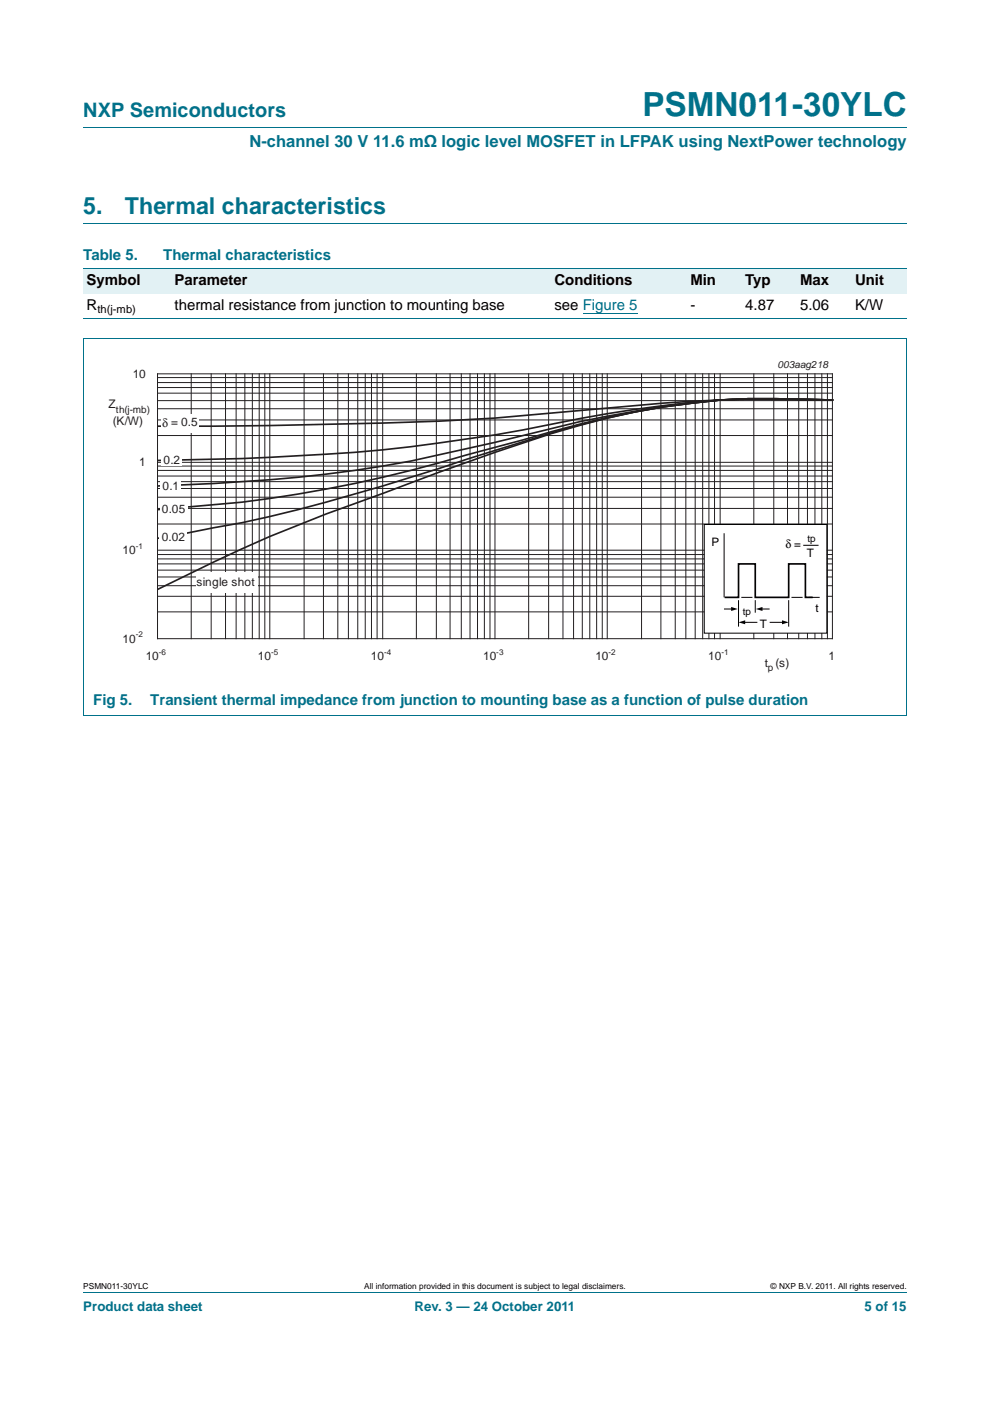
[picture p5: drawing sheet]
<svg xmlns="http://www.w3.org/2000/svg" width="210mm" height="297mm" viewBox="0 0 210 297" stroke-linecap="round" stroke-linejoin="round" font-family="sans-serif">
<path d="M17.7 27h174.6M17.7 47.4h174.6M17.7 273.9h174.6" fill="none" stroke="#00718a" stroke-width=".21"/>
<g fill="#e2f1f4">
<path d="M17.7 57h18.6v5.3h-18.6z"/>
<path d="M36.3 57h80.6v5.3h-80.6z"/>
<path d="M116.9 57h24.5v5.3h-24.5z"/>
<path d="M141.4 57h16v5.3h-16z"/>
<path d="M157.4 57h11.6v5.3h-11.6z"/>
<path d="M169 57h11.7v5.3h-11.7z"/>
<path d="M180.7 57h11.6v5.3h-11.6z"/>
</g>
<path d="M123.6 66.5h11.6" fill="none" stroke="#00f" stroke-width=".21"/>
<path d="M17.7 57h174.6M17.7 67.5h174.6M17.6 151.6h174.7M17.7 151.6v-79.8h174.6v79.8" fill="none" stroke="#00718a" stroke-width=".21"/>
<g fill="none" stroke="#231f20" stroke-width=".21">
<path d="M33.4 79.3h143.2v56.1h-143.2zM40.6 79.3v56.1M44.8 79.3v56.1M47.8 79.3v56.1M50.1 79.3v56.1M51.9 79.3v56.1M53.5 79.3v56.1M55 79.3v56.1M56.2 79.3v56.1M57.2 79.3v56.1M64.5 79.3v56.1M68.6 79.3v56.1"/>
<path d="M71.6 79.3v56.1M73.9 79.3v56.1M75.9 79.3v56.1M77.5 79.3v56.1M78.8 79.3v56.1M80 79.3v56.1M81.2 79.3v56.1M88.3 79.3v56.1M92.5 79.3v56.1M95.5 79.3v56.1M97.8 79.3v56.1M99.7 79.3v56.1"/>
<path d="M101.3 79.3v56.1M102.7 79.3v56.1M103.9 79.3v56.1M105 79.3v56.1M112.1 79.3v56.1M116.4 79.3v56.1M119.4 79.3v56.1M121.7 79.3v56.1M123.5 79.3v56.1M125.1 79.3v56.1M126.5 79.3v56.1M127.7 79.3v56.1"/>
<path d="M128.8 79.3v56.1M136.1 79.3v56.1M140.2 79.3v56.1M143.2 79.3v56.1M145.5 79.3v56.1M147.5 79.3v56.1M149 79.3v56.1M150.4 79.3v56.1M151.6 79.3v56.1M152.7 79.3v56.1M159.9 79.3v56.1M164.1 79.3v56.1"/>
<path d="M167 79.3v56.1M169.4 79.3v56.1M171.3 79.3v56.1M172.9 79.3v56.1M174.3 79.3v56.1M175.5 79.3v56.1M33.4 99.7h143.2M33.4 98.8h143.2M33.4 92.3h143.2M33.4 89h143.2M33.4 86.7h143.2M33.4 84.9h143.2"/>
<path d="M33.4 83.4h143.2M33.4 82.2h143.2M33.4 81.1h143.2M33.4 80.1h143.2M33.4 98h143.2M33.4 119.6h143.2M33.4 118.5h143.2M33.4 117.6h143.2M33.4 111.1h143.2M33.4 107.8h143.2M33.4 105.4h143.2M33.4 103.6h143.2"/>
<path d="M33.4 102.1h143.2M33.4 100.9h143.2M33.4 116.7h143.2M33.4 129.7h143.2M33.4 126.4h143.2M33.4 124.2h143.2M33.4 122.3h143.2M33.4 120.9h143.2"/>
</g>
<path d="M176.6 84.8a201.4 201.4 0 0 0-23.9 0 159.7 159.7 0 0 0-35.8 7.1l-11.9 4-11.9 4.2-11.9 4.5a338 338 0 0 0-47.8 20.4M176.6 84.8h-6a292.4 292.4 0 0 0-41.8 1.7l-23.8 2.1a1173.6 1173.6 0 0 1-71.6 1.8M176.6 84.8l-11.9-.1a137.5 137.5 0 0 0-24 1.3 323.3 323.3 0 0 0-29.8 5.2 378.6 378.6 0 0 1-59.6 6l-17.9 .4M176.6 84.8a183.3 183.3 0 0 0-29.8 .5 310.2 310.2 0 0 0-41.8 8.5 288.8 288.8 0 0 1-59.7 8.7l-11.9 .5M176.6 84.8a201.4 201.4 0 0 0-23.9 0 201.5 201.5 0 0 0-41.8 8.5l-11.9 3.1a283.2 283.2 0 0 1-65.6 11.7M176.6 84.8a201.4 201.4 0 0 0-23.9 0 169.8 169.8 0 0 0-35.8 7l-11.9 3.7a792.3 792.3 0 0 1-41.8 12.6l-11.9 2.7-17.9 3.3" fill="none" stroke="#231f20" stroke-width=".35"/>
<g fill="#fff">
<path d="M41.5 121.4h13.1v4.4h-13.1z"/>
<path d="M34.2 95.5h4.3v3.3h-4.3z"/>
<path d="M34.1 101.1h4.3v3.7h-4.3z"/>
<path d="M33.9 105.7h5.9v4.3h-5.9z"/>
<path d="M33.8 111.5h5.8v4.3h-5.8z"/>
<path d="M34.1 87.7h8v4h-8z"/>
</g>
<path d="M20.3 76.4h169.4v66.3h-169.4z" fill="none" stroke="#fff" stroke-width=".21"/>
<path d="M149.4 111.2h26v23h-26z" fill="#fff" stroke="#000" stroke-width=".21"/>
<path d="M153.6 113.1v13.6M170.4 115.6h3.2M153.7 129.1h1.7M156.6 127.2v5.7M157.2 126.7h2.4M157.8 131.9h2.7M160.2 127.2v2.7M161.4 129.1h1.7M163.4 131.9h2.8M167.3 127.2v5.7M167.9 126.7h2.3M171.5 126.7h2.4" fill="none" stroke="#000" stroke-width=".21"/>
<path d="M153.7 126.7h2.9v-7.1h3.6v7.1h7.1v-7.1h3.5v7.1h1.6" fill="none" stroke="#000" stroke-width=".35"/>
<path d="M155.1 128.7l1.4 .4-1.4 .4zM156.6 131.9l1.5-.4v.9zM160.3 129.1l1.4-.4v.8zM165.9 131.5l1.4 .4-1.4 .5z" fill="#000"/>
<text font-size="7" fill="#00718a" x="136.3" y="24.6">PSMN011-30YLC</text>
<g font-size="4.9" fill="#00718a">
<text x="17.7" y="45.4">5.</text>
<text x="26.5" y="45.4">Thermal characteristics</text>
</g>
<text font-size="4.2" fill="#00718a" x="17.7" y="24.9">NXP Semiconductors</text>
<text font-size="3.5" fill="#00718a" x="52.9" y="31.1">N-channel 30 V 11.6 mΩ logic level MOSFET in LFPAK using NextPower technology</text>
<g font-size="3.2" fill="#00718a">
<text x="17.7" y="55.2">Table 5.</text>
<text x="34.6" y="55.2">Thermal characteristics</text>
<text x="19.8" y="149.5">Fig 5.</text>
<text x="31.9" y="149.5">Transient thermal impedance from junction to mounting base as a function of pulse duration</text>
</g>
<g font-size="3.2">
<text x="18.4" y="60.5">Symbol</text>
<text x="18.4" y="65.8">R</text>
<text x="37" y="60.5">Parameter</text>
<text x="37" y="65.8">thermal resistance from junction to mounting base</text>
<text x="117.6" y="65.8">see Figure 5</text>
<text x="117.6" y="60.5">Conditions</text>
<text x="146.4" y="60.5">Min</text>
<text x="146.4" y="65.8">-</text>
<text x="158.1" y="60.5">Typ</text>
<text x="158.1" y="65.8">4.87</text>
<text x="169.7" y="65.8">5.06</text>
<text x="169.7" y="60.5">Max</text>
<text x="181.4" y="65.8">K/W</text>
<text x="181.4" y="60.5">Unit</text>
</g>
<g font-size="2.8" fill="#00718a">
<text x="17.7" y="277.9">Product data sheet</text>
<text x="87.9" y="277.9">Rev. 3 — 24 October 2011</text>
<text x="183.4" y="277.9">5 of 15</text>
</g>
<g font-size="2.5" fill="#231f20">
<text x="28.1" y="80.1">10</text>
<text x="23" y="86.6">Z</text>
<text x="23.9" y="90">(K/W)</text>
<text x="34.4" y="90.6">δ = 0.5</text>
<text x="29.5" y="98.9">1</text>
<text x="34.7" y="98.4">0.2</text>
<text x="34.5" y="103.8">0.1</text>
<text x="34.3" y="108.7">0.05</text>
<text x="26" y="117.5">10</text>
<text x="34.3" y="114.7">0.02</text>
<text x="41.7" y="124.3">single shot</text>
<text x="26" y="136.3">10</text>
<text x="30.9" y="140">10</text>
<text x="54.7" y="140">10</text>
<text x="78.7" y="140">10</text>
<text x="102.5" y="140">10</text>
<text x="126.3" y="140">10</text>
<text x="150.2" y="140">10</text>
<text x="162.2" y="141.4">t (s)</text>
<text x="175.7" y="140">1</text>
</g>
<g font-size="2.5">
<text x="150.9" y="115.8">P</text>
<text x="166.6" y="116.3">δ =</text>
<text x="171.2" y="118">T</text>
<text x="172.9" y="129.7">t</text>
<text x="161.2" y="133.1">T</text>
</g>
<text font-size="2.4" x="20.7" y="66.4">th(j-mb)</text>
<g font-size="2.1" fill="#231f20">
<text x="164.9" y="78">003aag218</text>
<text x="24.6" y="87.5">th(j-mb)</text>
<text x="162.9" y="142.3">p</text>
</g>
<g font-size="2.1">
<text x="171.3" y="114.9">tp</text>
<text x="157.6" y="130.3">tp</text>
</g>
<g font-size="1.8">
<text x="17.7" y="273.3">PSMN011-30YLC</text>
<text x="77.2" y="273.3">All information provided in this document is subject to legal disclaimers.</text>
<text x="163.5" y="273.3">© NXP B.V. 2011. All rights reserved.</text>
</g>
<g font-size="1.7" fill="#231f20">
<text x="28.8" y="116.4">-1</text>
<text x="28.8" y="135.2">-2</text>
<text x="33.7" y="138.9">-6</text>
<text x="57.5" y="138.9">-5</text>
<text x="81.5" y="138.9">-4</text>
<text x="105.3" y="138.9">-3</text>
<text x="129.1" y="138.9">-2</text>
<text x="153" y="138.9">-1</text>
</g>
</svg>
